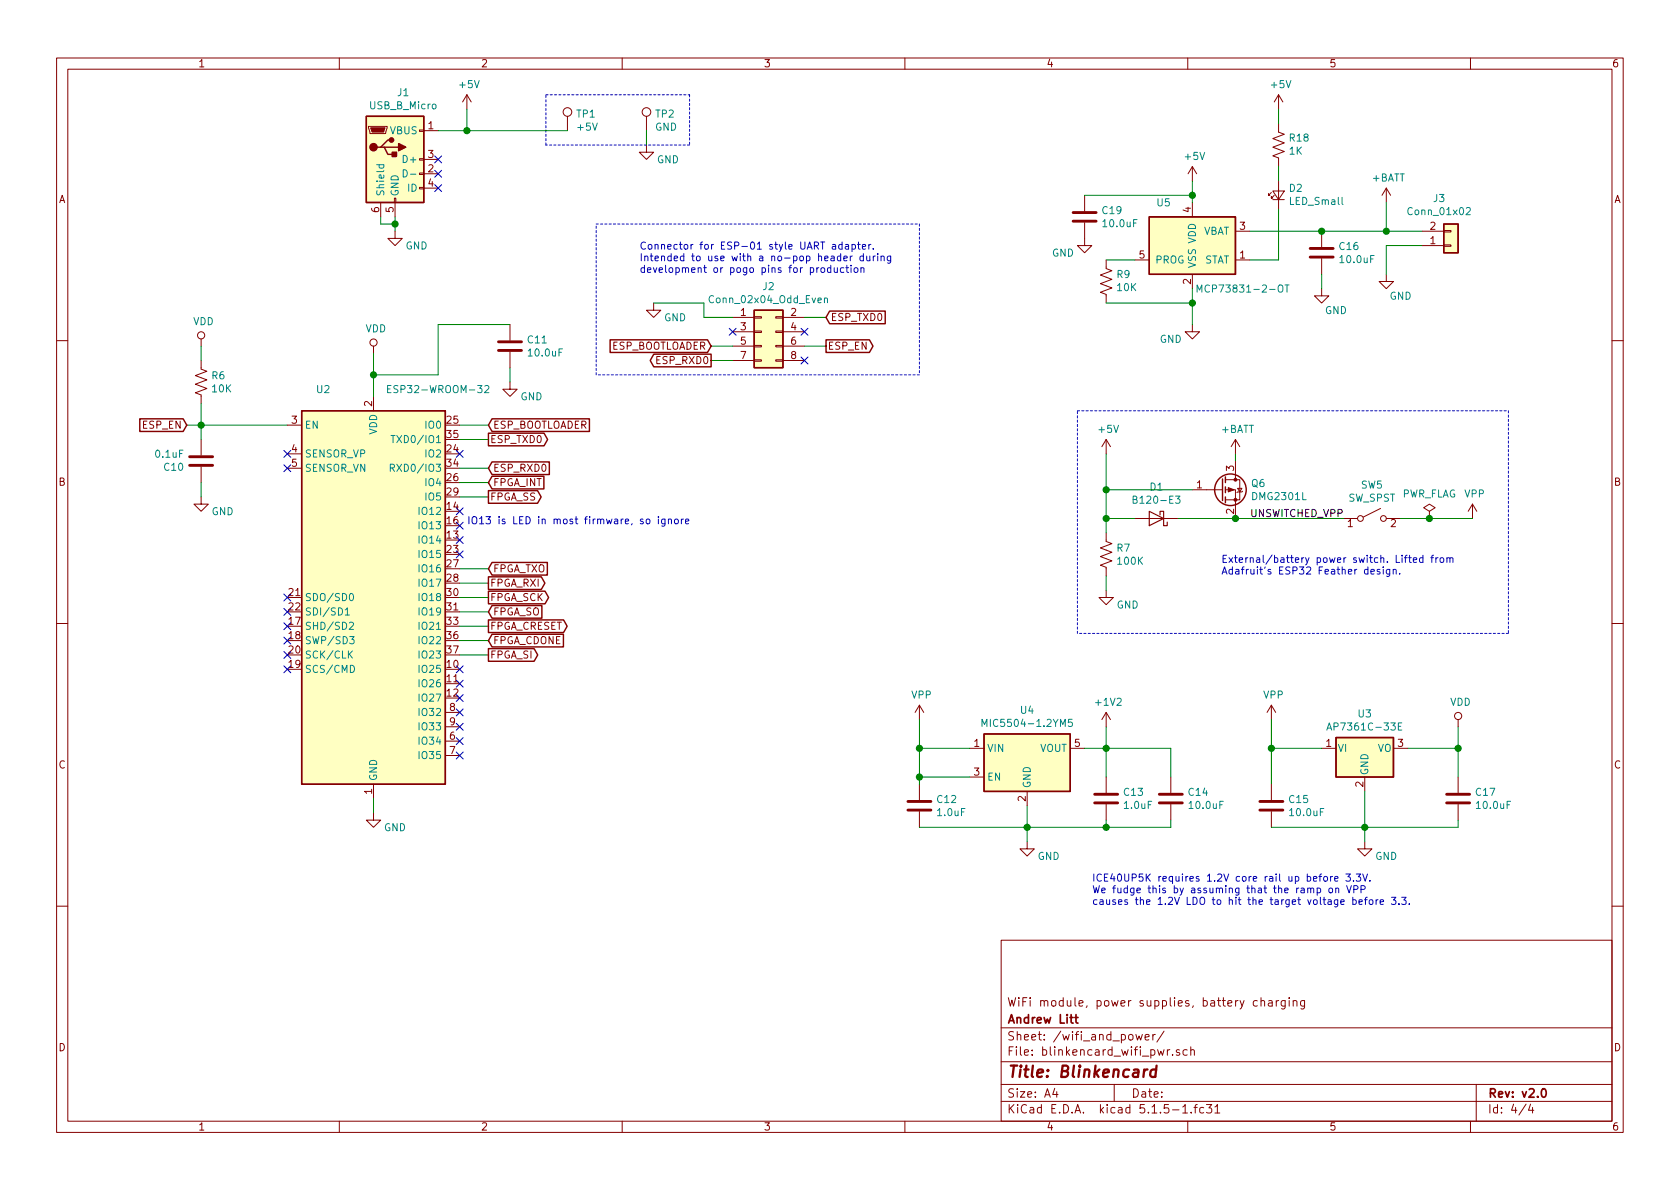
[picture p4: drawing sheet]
EESchema Schematic File Version 4
EELAYER 30 0
EELAYER END
$Descr A4 11693 8268
encoding utf-8
Sheet 4 4
Title "Blinkencard"
Date ""
Rev "v2.0"
Comp "Andrew Litt"
Comment1 "WiFi module, power supplies, battery charging"
Comment2 ""
Comment3 ""
Comment4 ""
$EndDescr
$Comp
L Device:C C11
U 1 1
P 3550 2400
F 0 "C11" H 3665 2446 50  0000 L CNN
F 1 "10.0uF" H 3665 2355 50  0000 L CNN
F 2 "Capacitor_SMD:C_0805_2012Metric" H 3588 2250 50  0001 C CNN
F 3 "~" H 3550 2400 50  0001 C CNN
F 4 " CL21A106KQCLRNC" H 3665 2546 50  0001 C CNN " mfg_part"
	1    3550 2400
	1    0    0    -1  
$EndComp
$Comp
L power:GND #PWR027
U 1 1
P 3550 2650
F 0 "#PWR027" H 3550 2400 50  0001 C CNN
F 1 "GND" H 3700 2550 50  0000 C CNN
F 2 "" H 3550 2650 50  0001 C CNN
F 3 "" H 3550 2650 50  0001 C CNN
	1    3550 2650
	1    0    0    -1  
$EndComp
$Comp
L Regulator_Linear:MIC5504-1.2YM5 U4
U 1 1
P 7150 5300
F 0 "U4" H 7150 5667 50  0000 C CNN
F 1 "MIC5504-1.2YM5" H 7150 5576 50  0000 C CNN
F 2 "Package_TO_SOT_SMD:SOT-23-5" H 7150 4900 50  0001 C CNN
F 3 "http://ww1.microchip.com/downloads/en/DeviceDoc/MIC550X.pdf" H 6900 5550 50  0001 C CNN
F 4 " MIC5504-1.2YM5" H 7150 5767 50  0001 C CNN " mfg_part"
	1    7150 5300
	1    0    0    -1  
$EndComp
$Comp
L Device:C C12
U 1 1
P 6400 5600
F 0 "C12" H 6515 5646 50  0000 L CNN
F 1 "1.0uF" H 6515 5555 50  0000 L CNN
F 2 "Capacitor_SMD:C_0805_2012Metric" H 6438 5450 50  0001 C CNN
F 3 "~" H 6400 5600 50  0001 C CNN
F 4 " CL21B105KOFNNNG" H 6515 5746 50  0001 C CNN " mfg_part"
	1    6400 5600
	1    0    0    -1  
$EndComp
$Comp
L power:+1V2 #PWR029
U 1 1
P 7700 5050
F 0 "#PWR029" H 7700 4900 50  0001 C CNN
F 1 "+1V2" H 7715 5223 50  0000 C CNN
F 2 "" H 7700 5050 50  0001 C CNN
F 3 "" H 7700 5050 50  0001 C CNN
	1    7700 5050
	1    0    0    -1  
$EndComp
$Comp
L Device:C C13
U 1 1
P 7700 5550
F 0 "C13" H 7815 5596 50  0000 L CNN
F 1 "1.0uF" H 7815 5505 50  0000 L CNN
F 2 "Capacitor_SMD:C_0805_2012Metric" H 7738 5400 50  0001 C CNN
F 3 "~" H 7700 5550 50  0001 C CNN
F 4 " CL21B105KOFNNNG" H 7815 5696 50  0001 C CNN " mfg_part"
	1    7700 5550
	1    0    0    -1  
$EndComp
$Comp
L Device:C C14
U 1 1
P 8150 5550
F 0 "C14" H 8265 5596 50  0000 L CNN
F 1 "10.0uF" H 8265 5505 50  0000 L CNN
F 2 "Capacitor_SMD:C_0805_2012Metric" H 8188 5400 50  0001 C CNN
F 3 "~" H 8150 5550 50  0001 C CNN
F 4 " CL21A106KQCLRNC" H 8265 5696 50  0001 C CNN " mfg_part"
	1    8150 5550
	1    0    0    -1  
$EndComp
$Comp
L Device:C C15
U 1 1
P 8850 5600
F 0 "C15" H 8965 5646 50  0000 L CNN
F 1 "10.0uF" H 8965 5555 50  0000 L CNN
F 2 "Capacitor_SMD:C_0805_2012Metric" H 8888 5450 50  0001 C CNN
F 3 "~" H 8850 5600 50  0001 C CNN
F 4 " CL21A106KQCLRNC" H 8965 5746 50  0001 C CNN " mfg_part"
	1    8850 5600
	1    0    0    -1  
$EndComp
$Comp
L Device:C C17
U 1 1
P 10150 5550
F 0 "C17" H 10265 5596 50  0000 L CNN
F 1 "10.0uF" H 10265 5505 50  0000 L CNN
F 2 "Capacitor_SMD:C_0805_2012Metric" H 10188 5400 50  0001 C CNN
F 3 "~" H 10150 5550 50  0001 C CNN
F 4 " CL21A106KQCLRNC" H 10265 5696 50  0001 C CNN " mfg_part"
	1    10150 5550
	1    0    0    -1  
$EndComp
$Comp
L power:GND #PWR0101
U 1 1
P 7150 5850
F 0 "#PWR0101" H 7150 5600 50  0001 C CNN
F 1 "GND" H 7300 5750 50  0000 C CNN
F 2 "" H 7150 5850 50  0001 C CNN
F 3 "" H 7150 5850 50  0001 C CNN
	1    7150 5850
	1    0    0    -1  
$EndComp
$Comp
L power:GND #PWR0102
U 1 1
P 9500 5850
F 0 "#PWR0102" H 9500 5600 50  0001 C CNN
F 1 "GND" H 9650 5750 50  0000 C CNN
F 2 "" H 9500 5850 50  0001 C CNN
F 3 "" H 9500 5850 50  0001 C CNN
	1    9500 5850
	1    0    0    -1  
$EndComp
$Comp
L power:VDD #PWR0105
U 1 1
P 2600 2450
F 0 "#PWR0105" H 2600 2300 50  0001 C CNN
F 1 "VDD" H 2617 2623 50  0000 C CNN
F 2 "" H 2600 2450 50  0001 C CNN
F 3 "" H 2600 2450 50  0001 C CNN
	1    2600 2450
	1    0    0    -1  
$EndComp
$Comp
L power:VDD #PWR0106
U 1 1
P 10150 5050
F 0 "#PWR0106" H 10150 4900 50  0001 C CNN
F 1 "VDD" H 10167 5223 50  0000 C CNN
F 2 "" H 10150 5050 50  0001 C CNN
F 3 "" H 10150 5050 50  0001 C CNN
	1    10150 5050
	1    0    0    -1  
$EndComp
$Comp
L Regulator_Linear:AP7361C-33E U3
U 1 1
P 9500 5200
F 0 "U3" H 9500 5442 50  0000 C CNN
F 1 "AP7361C-33E" H 9500 5351 50  0000 C CNN
F 2 "Package_TO_SOT_SMD:SOT-223-3_TabPin2" H 9500 5425 50  0001 C CIN
F 3 "https://www.diodes.com/assets/Datasheets/AP7361C.pdf" H 9500 5150 50  0001 C CNN
F 4 " AP7361C-33E-13" H 9500 5542 50  0001 C CNN " mfg_part"
	1    9500 5200
	1    0    0    -1  
$EndComp
$Comp
L RF_Module:ESP32-WROOM-32 U2
U 1 1
P 2600 4150
F 0 "U2" H 2250 5600 50  0000 C CNN
F 1 "ESP32-WROOM-32" H 3050 5600 50  0000 C CNN
F 2 "RF_Module:ESP32-WROOM-32" H 2600 2650 50  0001 C CNN
F 3 "https://www.espressif.com/sites/default/files/documentation/esp32-wroom-32_datasheet_en.pdf" H 2300 4200 50  0001 C CNN
F 4 " ESP32-WROOM-32D" H 2250 5700 50  0001 C CNN " mfg_part"
	1    2600 4150
	1    0    0    -1  
$EndComp
$Comp
L Connector:USB_B_Micro J1
U 1 1
P 2750 1100
F 0 "J1" H 2807 1567 50  0000 C CNN
F 1 "USB_B_Micro" H 2807 1476 50  0000 C CNN
F 2 "blinkencard:USB_Micro-B_Molex-105017-0001" H 2900 1050 50  0001 C CNN
F 3 "~" H 2900 1050 50  0001 C CNN
F 4 " 105017-0001" H 2807 1667 50  0001 C CNN " mfg_part"
	1    2750 1100
	1    0    0    -1  
$EndComp
$Comp
L power:+5V #PWR021
U 1 1
P 3250 750
F 0 "#PWR021" H 3250 600 50  0001 C CNN
F 1 "+5V" H 3265 923 50  0000 C CNN
F 2 "" H 3250 750 50  0001 C CNN
F 3 "" H 3250 750 50  0001 C CNN
	1    3250 750 
	1    0    0    -1  
$EndComp
$Comp
L power:GND #PWR0107
U 1 1
P 2750 1600
F 0 "#PWR0107" H 2750 1350 50  0001 C CNN
F 1 "GND" H 2900 1500 50  0000 C CNN
F 2 "" H 2750 1600 50  0001 C CNN
F 3 "" H 2750 1600 50  0001 C CNN
	1    2750 1600
	1    0    0    -1  
$EndComp
$Comp
L Device:R_US R6
U 1 1
P 1400 2650
F 0 "R6" H 1468 2696 50  0000 L CNN
F 1 "10K" H 1468 2605 50  0000 L CNN
F 2 "Resistor_SMD:R_0603_1608Metric" V 1440 2640 50  0001 C CNN
F 3 "~" H 1400 2650 50  0001 C CNN
F 4 " RC0603JR-0710KL" H 1468 2796 50  0001 C CNN " mfg_part"
	1    1400 2650
	1    0    0    -1  
$EndComp
$Comp
L Device:C C10
U 1 1
P 1400 3200
F 0 "C10" H 1515 3246 50  0000 L CNN
F 1 "0.1uF" H 1515 3155 50  0000 L CNN
F 2 "Capacitor_SMD:C_0603_1608Metric" H 1438 3050 50  0001 C CNN
F 3 "~" H 1400 3200 50  0001 C CNN
F 4 " CL10F104ZO8NNNC" H 1515 3346 50  0001 C CNN " mfg_part"
	1    1400 3200
	-1   0    0    1   
$EndComp
$Comp
L power:GND #PWR014
U 1 1
P 1400 3450
F 0 "#PWR014" H 1400 3200 50  0001 C CNN
F 1 "GND" H 1550 3350 50  0000 C CNN
F 2 "" H 1400 3450 50  0001 C CNN
F 3 "" H 1400 3450 50  0001 C CNN
	1    1400 3450
	1    0    0    -1  
$EndComp
$Comp
L power:VDD #PWR013
U 1 1
P 1400 2400
F 0 "#PWR013" H 1400 2250 50  0001 C CNN
F 1 "VDD" H 1417 2573 50  0000 C CNN
F 2 "" H 1400 2400 50  0001 C CNN
F 3 "" H 1400 2400 50  0001 C CNN
	1    1400 2400
	1    0    0    -1  
$EndComp
$Comp
L power:GND #PWR022
U 1 1
P 2600 5650
F 0 "#PWR022" H 2600 5400 50  0001 C CNN
F 1 "GND" H 2750 5550 50  0000 C CNN
F 2 "" H 2600 5650 50  0001 C CNN
F 3 "" H 2600 5650 50  0001 C CNN
	1    2600 5650
	1    0    0    -1  
$EndComp
$Comp
L Connector_Generic:Conn_02x04_Odd_Even J2
U 1 1
P 5300 2300
F 0 "J2" H 5350 2617 50  0000 C CNN
F 1 "Conn_02x04_Odd_Even" H 5350 2526 50  0000 C CNN
F 2 "Connector_PinHeader_2.54mm:PinHeader_2x04_P2.54mm_Vertical_SMD" H 5300 2300 50  0001 C CNN
F 3 "~" H 5300 2300 50  0001 C CNN
F 4 " 54202-S0804LF" H 5350 2717 50  0001 C CNN " mfg_part"
	1    5300 2300
	1    0    0    -1  
$EndComp
$Comp
L power:GND #PWR025
U 1 1
P 4550 2100
F 0 "#PWR025" H 4550 1850 50  0001 C CNN
F 1 "GND" H 4700 2000 50  0000 C CNN
F 2 "" H 4550 2100 50  0001 C CNN
F 3 "" H 4550 2100 50  0001 C CNN
	1    4550 2100
	1    0    0    -1  
$EndComp
$Comp
L Connector:TestPoint TP1
U 1 1
P 3950 900
F 0 "TP1" H 4008 1018 50  0000 L CNN
F 1 "+5V" H 4008 927 50  0000 L CNN
F 2 "TestPoint:TestPoint_Pad_D1.5mm" H 4150 900 50  0001 C CNN
F 3 "~" H 4150 900 50  0001 C CNN
F 4 " NP" H 4008 1118 50  0001 C CNN " mfg_part"
	1    3950 900 
	1    0    0    -1  
$EndComp
$Comp
L Connector:TestPoint TP2
U 1 1
P 4500 900
F 0 "TP2" H 4558 1018 50  0000 L CNN
F 1 "GND" H 4558 927 50  0000 L CNN
F 2 "TestPoint:TestPoint_Pad_D1.5mm" H 4700 900 50  0001 C CNN
F 3 "~" H 4700 900 50  0001 C CNN
F 4 " NP" H 4558 1118 50  0001 C CNN " mfg_part"
	1    4500 900 
	1    0    0    -1  
$EndComp
$Comp
L power:GND #PWR024
U 1 1
P 4500 1000
F 0 "#PWR024" H 4500 750 50  0001 C CNN
F 1 "GND" H 4650 900 50  0000 C CNN
F 2 "" H 4500 1000 50  0001 C CNN
F 3 "" H 4500 1000 50  0001 C CNN
	1    4500 1000
	1    0    0    -1  
$EndComp
$Comp
L Transistor_FET:DMG2301L Q6
U 1 1
P 8500 3400
F 0 "Q6" H 8706 3446 50  0000 L CNN
F 1 "DMG2301L" H 8706 3355 50  0000 L CNN
F 2 "Package_TO_SOT_SMD:SOT-23" H 8700 3325 50  0001 L CIN
F 3 "https://www.diodes.com/assets/Datasheets/DMG2301L.pdf" H 8500 3400 50  0001 L CNN
F 4 " DMG2301L-7" H 8706 3546 50  0001 C CNN " mfg_part"
	1    8500 3400
	1    0    0    -1  
$EndComp
$Comp
L Device:R_US R7
U 1 1
P 7700 3850
F 0 "R7" H 7768 3896 50  0000 L CNN
F 1 "100K" H 7768 3805 50  0000 L CNN
F 2 "Resistor_SMD:R_0603_1608Metric" V 7740 3840 50  0001 C CNN
F 3 "~" H 7700 3850 50  0001 C CNN
F 4 " RC0603JR-07100KL" H 7768 3996 50  0001 C CNN " mfg_part"
	1    7700 3850
	1    0    0    -1  
$EndComp
$Comp
L Diode:B120-E3 D1
U 1 1
P 8050 3600
F 0 "D1" H 8050 3384 50  0000 C CNN
F 1 "B120-E3" H 8050 3475 50  0000 C CNN
F 2 "Diode_SMD:D_SMA" H 8050 3425 50  0001 C CNN
F 3 "http://www.vishay.com/docs/88946/b120.pdf" H 8050 3600 50  0001 C CNN
F 4 " B120-E3/61T" H 8050 3484 50  0001 C CNN " mfg_part"
	1    8050 3600
	-1   0    0    1   
$EndComp
$Comp
L Connector_Generic:Conn_01x02 J3
U 1 1
P 10100 1700
F 0 "J3" H 10018 1375 50  0000 C CNN
F 1 "Conn_01x02" H 10018 1466 50  0000 C CNN
F 2 "Connector_JST:JST_PH_S2B-PH-SM4-TB_1x02-1MP_P2.00mm_Horizontal" H 10100 1700 50  0001 C CNN
F 3 "~" H 10100 1700 50  0001 C CNN
F 4 " S2B-PH-SM4-TB(LF)(SN)" H 10018 1475 50  0001 C CNN " mfg_part"
	1    10100 1700
	1    0    0    1   
$EndComp
$Comp
L power:GND #PWR0103
U 1 1
P 9650 1900
F 0 "#PWR0103" H 9650 1650 50  0001 C CNN
F 1 "GND" H 9550 1750 50  0000 C CNN
F 2 "" H 9650 1900 50  0001 C CNN
F 3 "" H 9650 1900 50  0001 C CNN
	1    9650 1900
	-1   0    0    -1  
$EndComp
$Comp
L power:+5V #PWR0104
U 1 1
P 7700 3150
F 0 "#PWR0104" H 7700 3000 50  0001 C CNN
F 1 "+5V" H 7715 3323 50  0000 C CNN
F 2 "" H 7700 3150 50  0001 C CNN
F 3 "" H 7700 3150 50  0001 C CNN
	1    7700 3150
	1    0    0    -1  
$EndComp
$Comp
L power:GND #PWR0108
U 1 1
P 7700 4100
F 0 "#PWR0108" H 7700 3850 50  0001 C CNN
F 1 "GND" H 7850 4000 50  0000 C CNN
F 2 "" H 7700 4100 50  0001 C CNN
F 3 "" H 7700 4100 50  0001 C CNN
	1    7700 4100
	1    0    0    -1  
$EndComp
$Comp
L power:VPP #PWR0109
U 1 1
P 6400 5000
F 0 "#PWR0109" H 6400 4850 50  0001 C CNN
F 1 "VPP" H 6415 5173 50  0000 C CNN
F 2 "" H 6400 5000 50  0001 C CNN
F 3 "" H 6400 5000 50  0001 C CNN
	1    6400 5000
	1    0    0    -1  
$EndComp
$Comp
L power:VPP #PWR0110
U 1 1
P 8850 5000
F 0 "#PWR0110" H 8850 4850 50  0001 C CNN
F 1 "VPP" H 8865 5173 50  0000 C CNN
F 2 "" H 8850 5000 50  0001 C CNN
F 3 "" H 8850 5000 50  0001 C CNN
	1    8850 5000
	1    0    0    -1  
$EndComp
$Comp
L power:VPP #PWR0111
U 1 1
P 10250 3600
F 0 "#PWR0111" H 10250 3450 50  0001 C CNN
F 1 "VPP" H 10265 3773 50  0000 C CNN
F 2 "" H 10250 3600 50  0001 C CNN
F 3 "" H 10250 3600 50  0001 C CNN
	1    10250 3600
	1    0    0    -1  
$EndComp
$Comp
L Battery_Management:MCP73831-2-OT U5
U 1 1
P 8300 1700
F 0 "U5" H 8100 2000 50  0000 C CNN
F 1 "MCP73831-2-OT" H 8650 1400 50  0000 C CNN
F 2 "Package_TO_SOT_SMD:SOT-23-5" H 8350 1450 50  0001 L CIN
F 3 "http://ww1.microchip.com/downloads/en/DeviceDoc/20001984g.pdf" H 8150 1650 50  0001 C CNN
F 4 " MCP73831T-2ATI/OT" H 8100 2100 50  0001 C CNN " mfg_part"
	1    8300 1700
	1    0    0    -1  
$EndComp
$Comp
L power:+BATT #PWR0112
U 1 1
P 9650 1400
F 0 "#PWR0112" H 9650 1250 50  0001 C CNN
F 1 "+BATT" H 9665 1573 50  0000 C CNN
F 2 "" H 9650 1400 50  0001 C CNN
F 3 "" H 9650 1400 50  0001 C CNN
	1    9650 1400
	1    0    0    -1  
$EndComp
$Comp
L power:+5V #PWR0113
U 1 1
P 8300 1250
F 0 "#PWR0113" H 8300 1100 50  0001 C CNN
F 1 "+5V" H 8315 1423 50  0000 C CNN
F 2 "" H 8300 1250 50  0001 C CNN
F 3 "" H 8300 1250 50  0001 C CNN
	1    8300 1250
	1    0    0    -1  
$EndComp
$Comp
L power:GND #PWR0114
U 1 1
P 8300 2250
F 0 "#PWR0114" H 8300 2000 50  0001 C CNN
F 1 "GND" H 8450 2150 50  0000 C CNN
F 2 "" H 8300 2250 50  0001 C CNN
F 3 "" H 8300 2250 50  0001 C CNN
	1    8300 2250
	-1   0    0    -1  
$EndComp
$Comp
L Device:R_US R9
U 1 1
P 7700 1950
F 0 "R9" H 7632 1904 50  0000 R CNN
F 1 "10K" H 7632 1995 50  0000 R CNN
F 2 "Resistor_SMD:R_0603_1608Metric" V 7740 1940 50  0001 C CNN
F 3 "~" H 7700 1950 50  0001 C CNN
F 4 " RC0603JR-0710KL" H 7632 2004 50  0001 C CNN " mfg_part"
	1    7700 1950
	-1   0    0    1   
$EndComp
$Comp
L Device:C C16
U 1 1
P 9200 1750
F 0 "C16" H 9315 1796 50  0000 L CNN
F 1 "10.0uF" H 9315 1705 50  0000 L CNN
F 2 "Capacitor_SMD:C_0805_2012Metric" H 9238 1600 50  0001 C CNN
F 3 "~" H 9200 1750 50  0001 C CNN
F 4 " CL21A106KQCLRNC" H 9315 1896 50  0001 C CNN " mfg_part"
	1    9200 1750
	1    0    0    -1  
$EndComp
$Comp
L power:GND #PWR0115
U 1 1
P 9200 2000
F 0 "#PWR0115" H 9200 1750 50  0001 C CNN
F 1 "GND" H 9100 1850 50  0000 C CNN
F 2 "" H 9200 2000 50  0001 C CNN
F 3 "" H 9200 2000 50  0001 C CNN
	1    9200 2000
	-1   0    0    -1  
$EndComp
$Comp
L Device:LED_Small D2
U 1 1
P 8900 1350
F 0 "D2" V 8946 1282 50  0000 R CNN
F 1 "LED_Small" V 8855 1282 50  0000 R CNN
F 2 "LED_SMD:LED_0805_2012Metric" V 8900 1350 50  0001 C CNN
F 3 "~" V 8900 1350 50  0001 C CNN
F 4 " LTST-S220GKT" H 8946 1382 50  0001 C CNN " mfg_part"
	1    8900 1350
	0    -1   -1   0   
$EndComp
$Comp
L Device:R_US R18
U 1 1
P 8900 1000
F 0 "R18" H 8832 954 50  0000 R CNN
F 1 "1K" H 8832 1045 50  0000 R CNN
F 2 "Resistor_SMD:R_0603_1608Metric" V 8940 990 50  0001 C CNN
F 3 "~" H 8900 1000 50  0001 C CNN
F 4 " RC0603JR-071KL" H 8832 1054 50  0001 C CNN " mfg_part"
	1    8900 1000
	-1   0    0    1   
$EndComp
$Comp
L power:+5V #PWR0116
U 1 1
P 8900 750
F 0 "#PWR0116" H 8900 600 50  0001 C CNN
F 1 "+5V" H 8915 923 50  0000 C CNN
F 2 "" H 8900 750 50  0001 C CNN
F 3 "" H 8900 750 50  0001 C CNN
	1    8900 750 
	1    0    0    -1  
$EndComp
$Comp
L Switch:SW_SPST SW5
U 1 1
P 9550 3600
F 0 "SW5" H 9550 3835 50  0000 C CNN
F 1 "SW_SPST" H 9550 3744 50  0000 C CNN
F 2 "Button_Switch_SMD:SW_SPDT_CK-JS102011SAQN" H 9550 3600 50  0001 C CNN
F 3 "~" H 9550 3600 50  0001 C CNN
F 4 " JS102011SAQN" H 9550 3935 50  0001 C CNN " mfg_part"
	1    9550 3600
	1    0    0    -1  
$EndComp
$Comp
L power:+BATT #PWR026
U 1 1
P 8600 3150
F 0 "#PWR026" H 8600 3000 50  0001 C CNN
F 1 "+BATT" H 8615 3323 50  0000 C CNN
F 2 "" H 8600 3150 50  0001 C CNN
F 3 "" H 8600 3150 50  0001 C CNN
	1    8600 3150
	1    0    0    -1  
$EndComp
$Comp
L power:PWR_FLAG #FLG0101
U 1 1
P 9950 3600
F 0 "#FLG0101" H 9950 3675 50  0001 C CNN
F 1 "PWR_FLAG" H 9950 3773 50  0000 C CNN
F 2 "" H 9950 3600 50  0001 C CNN
F 3 "~" H 9950 3600 50  0001 C CNN
	1    9950 3600
	1    0    0    -1  
$EndComp
$Comp
L Device:C C19
U 1 1
P 7550 1500
F 0 "C19" H 7665 1546 50  0000 L CNN
F 1 "10.0uF" H 7665 1455 50  0000 L CNN
F 2 "Capacitor_SMD:C_0805_2012Metric" H 7588 1350 50  0001 C CNN
F 3 "~" H 7550 1500 50  0001 C CNN
F 4 " CL21A106KQCLRNC" H 7665 1646 50  0001 C CNN " mfg_part"
	1    7550 1500
	1    0    0    -1  
$EndComp
$Comp
L power:GND #PWR028
U 1 1
P 7550 1650
F 0 "#PWR028" H 7550 1400 50  0001 C CNN
F 1 "GND" H 7700 1550 50  0000 C CNN
F 2 "" H 7550 1650 50  0001 C CNN
F 3 "" H 7550 1650 50  0001 C CNN
	1    7550 1650
	-1   0    0    -1  
$EndComp
Text GLabel 3400 4350 2    50   Output ~ 0
FPGA_CRESET
Text GLabel 3400 3350 2    50   Input ~ 0
FPGA_INT
Text GLabel 3400 4550 2    50   Output ~ 0
FPGA_SI
Text GLabel 3400 4250 2    50   Input ~ 0
FPGA_SO
Text GLabel 3400 4150 2    50   Output ~ 0
FPGA_SCK
Text GLabel 3400 3450 2    50   Output ~ 0
FPGA_SS
Text GLabel 3400 4450 2    50   Input ~ 0
FPGA_CDONE
Text GLabel 3400 4050 2    50   Output ~ 0
FPGA_RXI
Text GLabel 3400 3950 2    50   Input ~ 0
FPGA_TXO
Text Notes 7600 6300 0    50   ~ 0
ICE40UP5K requires 1.2V core rail up before 3.3V.\nWe fudge this by assuming that the ramp on VPP\ncauses the 1.2V LDO to hit the target voltage before 3.3.
Text GLabel 3400 3050 2    50   Output ~ 0
ESP_TXD0
Text GLabel 3400 3250 2    50   Input ~ 0
ESP_RXD0
Text GLabel 3400 2950 2    50   Input ~ 0
ESP_BOOTLOADER
Text GLabel 1300 2950 0    50   Input ~ 0
ESP_EN
Text Notes 3250 3650 0    50   ~ 0
IO13 is LED in most firmware, so ignore
Text Notes 4450 1900 0    50   ~ 0
Connector for ESP-01 style UART adapter.\nIntended to use with a no-pop header during\ndevelopment or pogo pins for production
Text Label 8700 3600 0    50   ~ 0
UNSWITCHED_VPP
Text Notes 8500 4000 0    50   ~ 0
External/battery power switch. Lifted from\nAdafruit's ESP32 Feather design.
Text GLabel 5750 2400 2    50   Output ~ 0
ESP_EN
Text GLabel 5750 2200 2    50   Input ~ 0
ESP_TXD0
Text GLabel 4950 2500 0    50   Output ~ 0
ESP_RXD0
Text GLabel 4950 2400 0    50   Input ~ 0
ESP_BOOTLOADER
Wire Wire Line
	6400 5200 6750 5200
Wire Wire Line
	6750 5400 6400 5400
Wire Wire Line
	6400 5200 6400 5400
Wire Wire Line
	6400 5400 6400 5450
Wire Wire Line
	6400 5750 7150 5750
Wire Wire Line
	7150 5750 7150 5600
Wire Wire Line
	7150 5750 7700 5750
Wire Wire Line
	8150 5750 8150 5700
Wire Wire Line
	7700 5700 7700 5750
Wire Wire Line
	7700 5750 8150 5750
Wire Wire Line
	7550 5200 7700 5200
Wire Wire Line
	7700 5200 7700 5050
Wire Wire Line
	8850 5200 9200 5200
Wire Wire Line
	8850 5750 9500 5750
Wire Wire Line
	8850 5200 8850 5450
Wire Wire Line
	8150 5400 8150 5200
Wire Wire Line
	7700 5200 8150 5200
Wire Wire Line
	7700 5400 7700 5200
Wire Wire Line
	7150 5850 7150 5750
Wire Wire Line
	10150 5200 10150 5400
Wire Wire Line
	10150 5200 10150 5050
Wire Wire Line
	3400 3050 3200 3050
Wire Wire Line
	3400 3250 3200 3250
Wire Wire Line
	3400 2950 3200 2950
Wire Wire Line
	2750 1500 2750 1550
Wire Wire Line
	3250 750  3250 900 
Wire Wire Line
	3050 900  3250 900 
Wire Wire Line
	2650 1500 2650 1550
Wire Wire Line
	2650 1550 2750 1550
Wire Wire Line
	2750 1550 2750 1600
Wire Wire Line
	1400 3350 1400 3450
Wire Wire Line
	1400 3050 1400 2950
Wire Wire Line
	1400 2950 1400 2800
Wire Wire Line
	1400 2950 1300 2950
Wire Wire Line
	1400 2400 1400 2500
Wire Wire Line
	1400 2950 2000 2950
Wire Wire Line
	9500 5500 9500 5750
Wire Wire Line
	9500 5750 9500 5850
Wire Wire Line
	9800 5200 10150 5200
Wire Wire Line
	2600 2450 2600 2600
Wire Wire Line
	3550 2550 3550 2650
Wire Wire Line
	3550 2250 3050 2250
Wire Wire Line
	3050 2250 3050 2600
Wire Wire Line
	3050 2600 2600 2600
Wire Wire Line
	2600 2600 2600 2750
Wire Wire Line
	2600 5550 2600 5650
Wire Wire Line
	3200 4050 3400 4050
Wire Wire Line
	3200 3950 3400 3950
Wire Wire Line
	3200 4150 3400 4150
Wire Wire Line
	3200 4250 3400 4250
Wire Wire Line
	3400 4550 3200 4550
Wire Wire Line
	3400 3450 3200 3450
Wire Wire Line
	4950 2500 5100 2500
Wire Wire Line
	5600 2200 5750 2200
Wire Wire Line
	4900 2100 4900 2200
Wire Wire Line
	4900 2200 5100 2200
Wire Wire Line
	4550 2100 4900 2100
Wire Wire Line
	4500 900  4500 1000
Wire Wire Line
	3250 900  3950 900 
Wire Wire Line
	9500 5750 10150 5750
Wire Wire Line
	10150 5750 10150 5700
Wire Wire Line
	3400 3350 3200 3350
Wire Wire Line
	3400 4350 3200 4350
Wire Wire Line
	3200 4450 3400 4450
Wire Wire Line
	4950 2400 5100 2400
Wire Wire Line
	5600 2400 5750 2400
Wire Wire Line
	9900 1700 9650 1700
Wire Wire Line
	9650 1700 9650 1900
Wire Wire Line
	8300 3400 7700 3400
Wire Wire Line
	7700 3400 7700 3600
Wire Wire Line
	7700 4000 7700 4100
Wire Wire Line
	8200 3600 8600 3600
Wire Wire Line
	7900 3600 7700 3600
Wire Wire Line
	7700 3600 7700 3700
Wire Wire Line
	6400 5000 6400 5200
Wire Wire Line
	8850 5000 8850 5200
Wire Wire Line
	9900 1600 9650 1600
Wire Wire Line
	9650 1600 9650 1400
Wire Wire Line
	8300 1250 8300 1350
Wire Wire Line
	8300 2000 8300 2100
Wire Wire Line
	8300 2100 7700 2100
Wire Wire Line
	8300 2100 8300 2250
Wire Wire Line
	7700 1800 7900 1800
Wire Wire Line
	8700 1600 9200 1600
Wire Wire Line
	9200 1600 9650 1600
Wire Wire Line
	9200 1900 9200 2000
Wire Wire Line
	8700 1800 8900 1800
Wire Wire Line
	8900 1800 8900 1450
Wire Wire Line
	8900 750  8900 850 
Wire Wire Line
	8900 1150 8900 1250
Wire Wire Line
	8600 3150 8600 3200
Wire Wire Line
	9750 3600 9950 3600
Wire Wire Line
	10250 3600 9950 3600
Wire Wire Line
	8600 3600 9350 3600
Wire Wire Line
	7700 3150 7700 3400
Wire Notes Line
	7500 2850 10500 2850
Wire Notes Line
	10500 2850 10500 4400
Wire Notes Line
	10500 4400 7500 4400
Wire Notes Line
	7500 4400 7500 2850
Wire Notes Line
	6400 1550 6400 2600
Wire Notes Line
	6400 2600 4150 2600
Wire Notes Line
	4150 2600 4150 1550
Wire Notes Line
	4150 1550 6400 1550
Wire Notes Line
	3800 650  4800 650 
Wire Notes Line
	4800 650  4800 1000
Wire Notes Line
	4800 1000 3800 1000
Wire Notes Line
	3800 1000 3800 650 
Wire Wire Line
	7550 1350 8300 1350
Wire Wire Line
	8300 1350 8300 1400
Connection ~ 6400 5200
Connection ~ 6400 5400
Connection ~ 7150 5750
Connection ~ 7700 5750
Connection ~ 7700 5200
Connection ~ 9500 5750
Connection ~ 8850 5200
Connection ~ 10150 5200
Connection ~ 3250 900 
Connection ~ 2750 1550
Connection ~ 1400 2950
Connection ~ 2600 2600
Connection ~ 7700 3400
Connection ~ 7700 3600
Connection ~ 8600 3600
Connection ~ 8300 2100
Connection ~ 9200 1600
Connection ~ 9650 1600
Connection ~ 9950 3600
Connection ~ 8300 1350
NoConn ~ 3050 1300
NoConn ~ 3050 1100
NoConn ~ 3050 1200
NoConn ~ 2000 3150
NoConn ~ 2000 3250
NoConn ~ 2000 4650
NoConn ~ 2000 4550
NoConn ~ 2000 4450
NoConn ~ 2000 4350
NoConn ~ 2000 4250
NoConn ~ 2000 4150
NoConn ~ 3200 3650
NoConn ~ 3200 3150
NoConn ~ 3200 4950
NoConn ~ 3200 5050
NoConn ~ 3200 5150
NoConn ~ 3200 5250
NoConn ~ 3200 3850
NoConn ~ 3200 3750
NoConn ~ 3200 3550
NoConn ~ 5600 2500
NoConn ~ 3200 4650
NoConn ~ 3200 4750
NoConn ~ 3200 4850
NoConn ~ 5100 2300
NoConn ~ 5600 2300
$EndSCHEMATC
